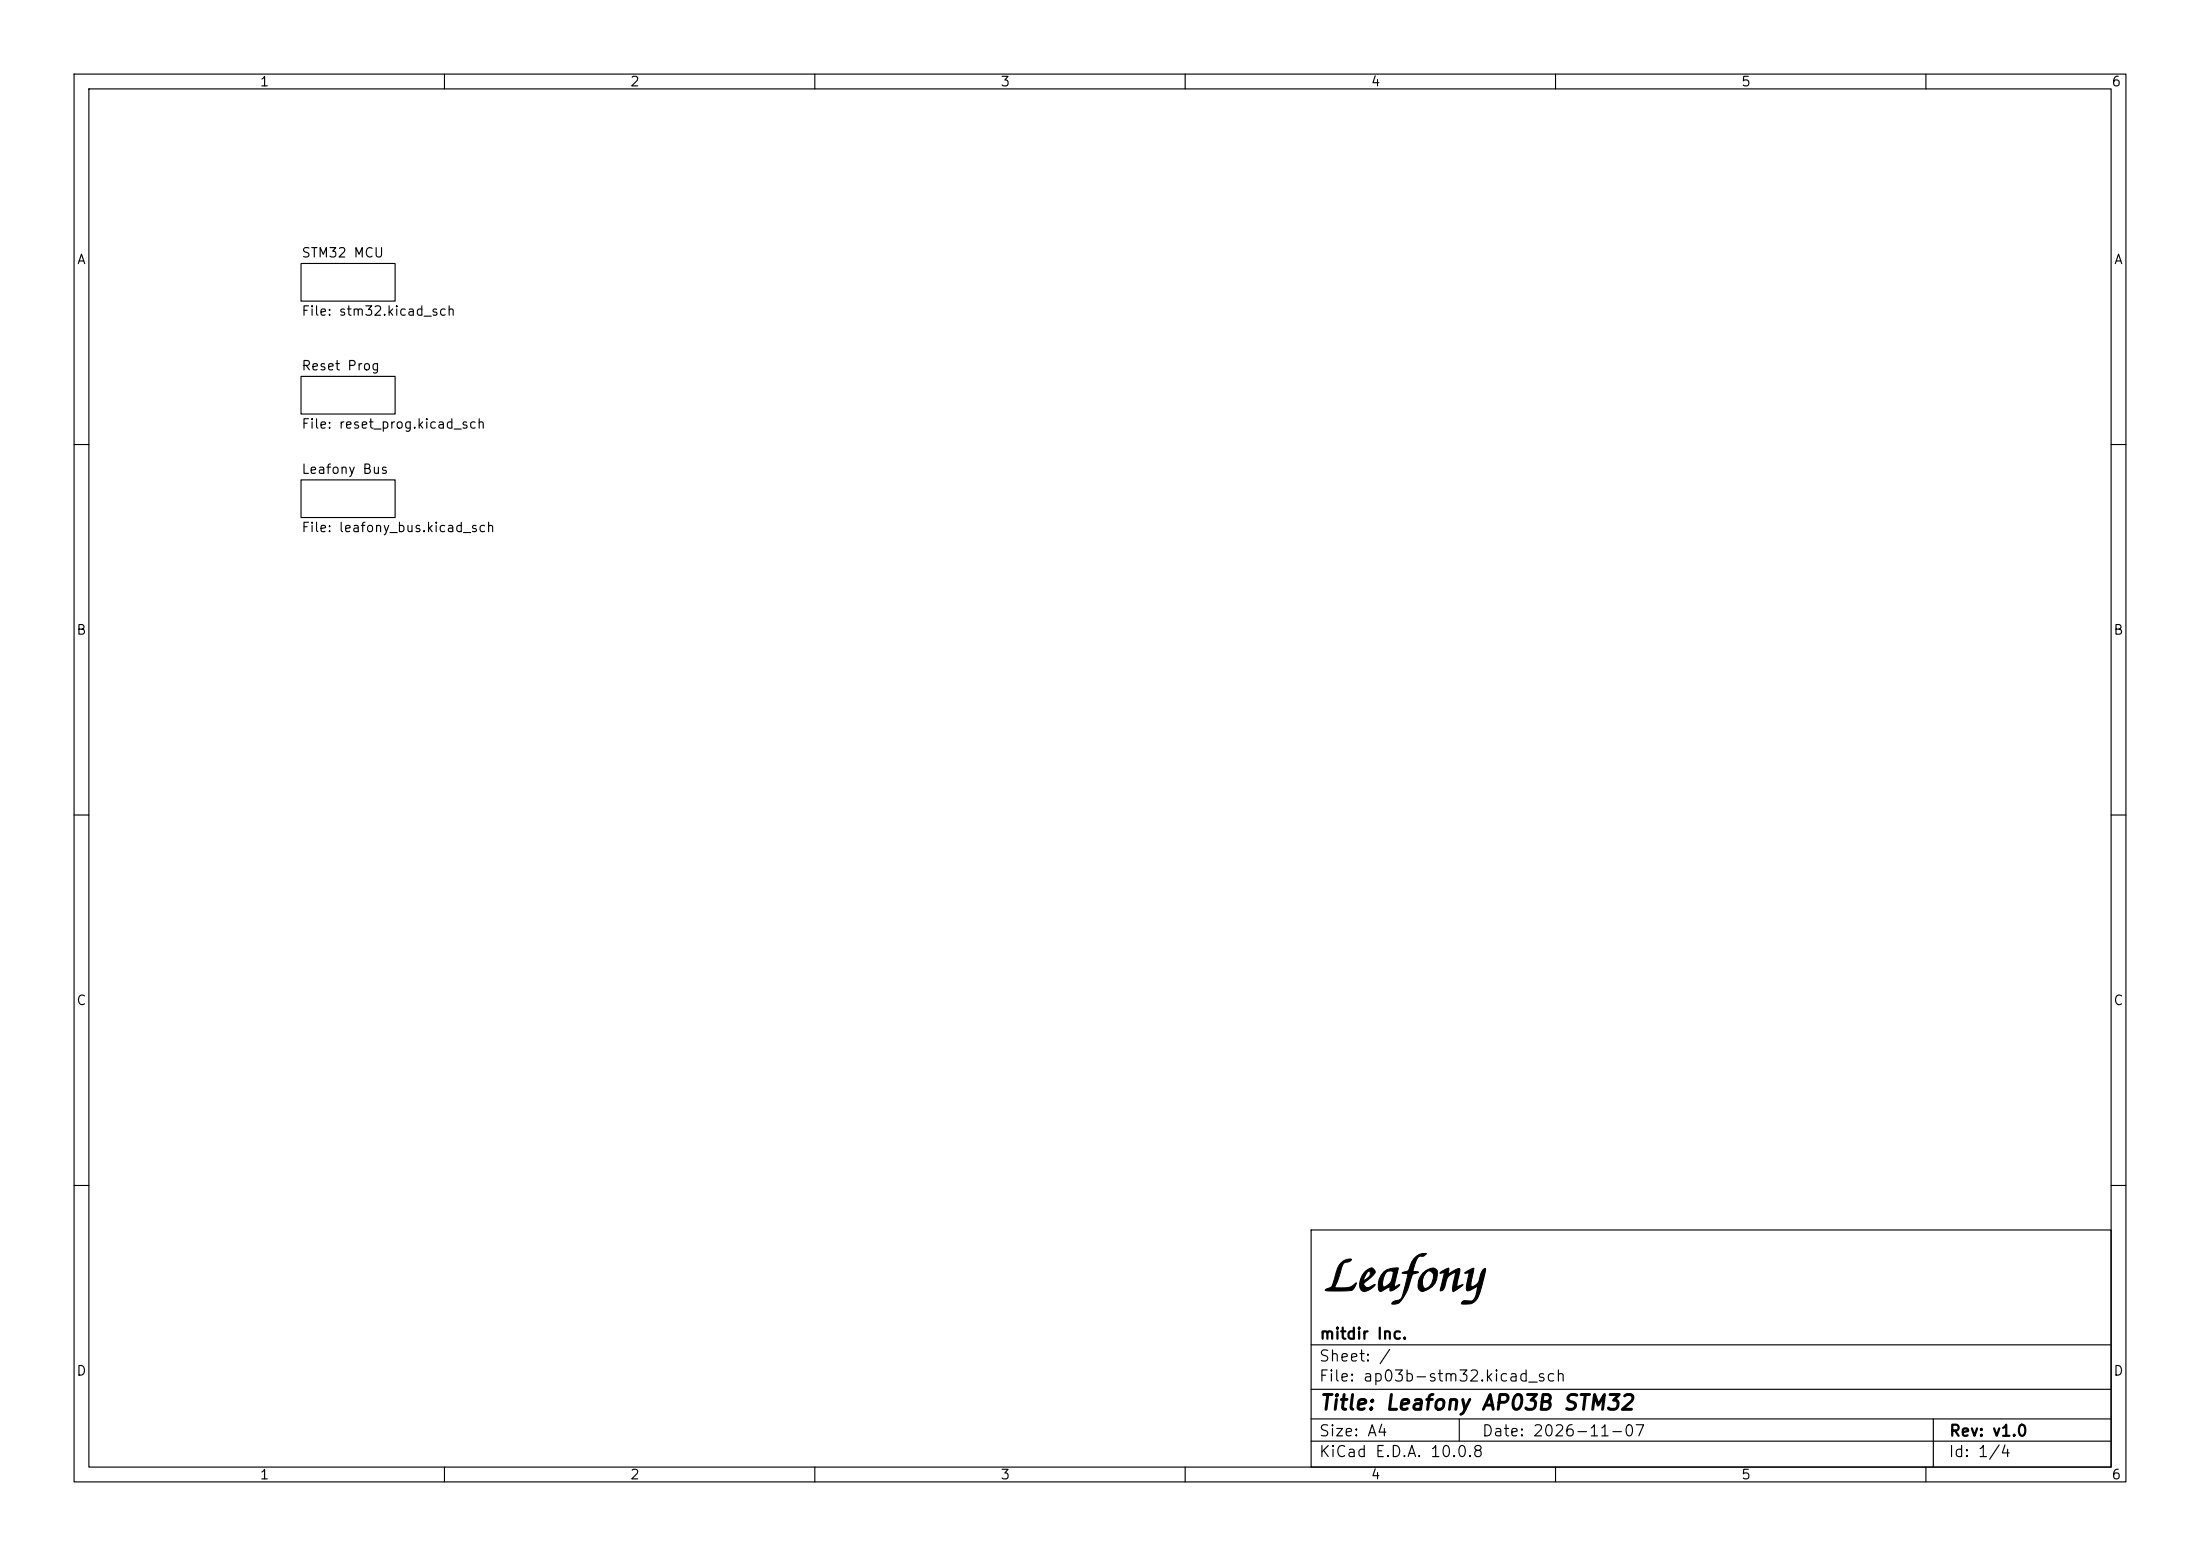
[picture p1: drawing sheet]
<svg xmlns="http://www.w3.org/2000/svg" width="297mm" height="210mm" viewBox="0 0 297 210" stroke-linecap="round" stroke-linejoin="round" font-family="sans-serif">
<g fill="none" stroke="#000" stroke-width=".15">
<path d="M10 10h277v190h-277zM12 12h273v186h-273zM60 10v2M110 10v2M160 10v2M210 10v2M260 10v2M40.6 35.6h12.7v5h-12.7zM40.6 50.8h12.7v5.1h-12.7zM10 60h2M40.6 64.8h12.7v5.1h-12.7zM285 60h2"/>
<path d="M10 110h2M285 110h2M10 160h2M177 166h108v32h-108zM285 160h2M60 198v2M110 198v2M160 198v2M177 194.5h108M177 191.5h108M177 187.5h108M177 181.5h108"/>
<path d="M197 191.5v3M210 198v2M260 198v2M261 191.5v6.5"/>
</g>
<path d="M181.1 170.4l.7-.4 .6-.1v.2l-.4 .2a.71 .71 0 0 0-.8 .7l-.5 1.5-.5 1.3a5.7 5.7 0 0 0 2.4-.2l.5-.5a1.18 1.18 0 0 1-1.4 1.1h-2.1l-.7-.1 .4-.2a.7 .7 0 0 0 .6-.6l.5-1.6a2.54 2.54 0 0 1 .7-1.3zM184.2 171.7l.8-.5a.51 .51 0 0 1 .6 .2 .51 .51 0 0 1-.2 .6l-1.3 1.2v.1l.1 .3a.49 .49 0 0 0 .7 .1l.8-.4a1.85 1.85 0 0 1-1.8 .9 1.14 1.14 0 0 1-.2-1.4 1.16 1.16 0 0 0 1.3-.9v-.3a.28 .28 0 0 0-.5 .2l-.4 1h-.4zM186.8 171.6a2.35 2.35 0 0 1 2-.4l-.1 .4a5.2 5.2 0 0 0-.4 2l.7-.2a1.84 1.84 0 0 1-1.3 .8l-.1-.5-.6 .3a.72 .72 0 0 1-.8 .3 1.03 1.03 0 0 1-.1-.9h.5l.2 .3a1.5 1.5 0 0 0 1.2-1.5l.1-.5a.79 .79 0 0 0-.8-.1 .79 .79 0 0 0-.5 .7l-.2 1.1h-.5a2.42 2.42 0 0 1 .7-1.8zM190.9 169.9a1.69 1.69 0 0 1 1.7-.7 .72 .72 0 0 1-.9 .3 2.5 2.5 0 0 0-.9 1.8v.2v.1l.7 .1-.8 .3-.1 .3a6.9 6.9 0 0 1-1.8 3.6l-.4 .1h-.5a.91 .91 0 0 1 .9-.5 1.41 1.41 0 0 0 .7-1.3l.6-2.3-.8-.1 .4-.2a.54 .54 0 0 0 .6-.5l.3-.8zM192.1 171.8a1.57 1.57 0 0 1 1.7-.6v.1a.62 .62 0 0 1 .2 .8 2.37 2.37 0 0 1-2.1 2.2l-.2-.1a.99 .99 0 0 1-.2-1.1h.5a.66 .66 0 0 0 .4 .8 1.66 1.66 0 0 0 1-2.1l-.3-.3a.9 .9 0 0 0-.9 .8l-.2 .8h-.5l.2-.8zM194.5 171.7l1.1-.5v.7l1.1-.6 .3-.1 .1 .3-.4 2.1 .8-.2-1.3 .9a1.7 1.7 0 0 1 0-1.3l.3-1.3a1.86 1.86 0 0 0-1.4 1.6 .95 .95 0 0 1-.6 .9l-.1-.1 .6-2.3-.6 .1zM197.7 171.8l1.3-.6-.4 2v.4a1.25 1.25 0 0 0 1.2-1.4 1.26 1.26 0 0 1 .7-1l.1 .2-.1 .5a14 14 0 0 1-1.2 3.5 1.99 1.99 0 0 1-2 .6v-.2a.59 .59 0 0 1 .8-.2 .79 .79 0 0 0 1.1-.7l.3-1.3-.6 .3a.75 .75 0 0 1-.9 .2v-.5l.4-1.8z" fill="#000" stroke="#000" stroke-width=".14"/>
<text font-size="2" x="178" y="190.8">Title: Leafony AP03B STM32</text>
<g font-size="1.5">
<text x="178" y="184.1">Sheet: /</text>
<text x="178" y="181.1">mitdir Inc.</text>
<text x="178" y="186.8">File: ap03b-stm32.kicad_sch</text>
<text x="178" y="197">KiCad E.D.A. 10.0.8</text>
<text x="178" y="194.2">Size: A4</text>
<text x="200" y="194.2">Date: 2026-11-07</text>
<text x="263" y="197">Id: 1/4</text>
<text x="263" y="194.2">Rev: v1.0</text>
</g>
<g font-size="1.3">
<text x="35" y="12">1</text>
<text x="85" y="12">2</text>
<text x="135" y="12">3</text>
<text x="185" y="12">4</text>
<text x="235" y="12">5</text>
<text x="285" y="12">6</text>
<text x="10.3" y="36">A</text>
<text x="40.6" y="35.1">STM32 MCU</text>
<text x="285.3" y="36">A</text>
<text x="40.6" y="42.9">File: stm32.kicad_sch</text>
<text x="40.6" y="50.3">Reset Prog</text>
<text x="40.6" y="58.2">File: reset_prog.kicad_sch</text>
<text x="40.6" y="64.3">Leafony Bus</text>
<text x="40.6" y="72.1">File: leafony_bus.kicad_sch</text>
<text x="10.2" y="86">B</text>
<text x="285.2" y="86">B</text>
<text x="10.2" y="136">C</text>
<text x="285.2" y="136">C</text>
<text x="10.2" y="186">D</text>
<text x="285.2" y="186">D</text>
<text x="35" y="200">1</text>
<text x="85" y="200">2</text>
<text x="135" y="200">3</text>
<text x="185" y="200">4</text>
<text x="235" y="200">5</text>
<text x="285" y="200">6</text>
</g>
</svg>
